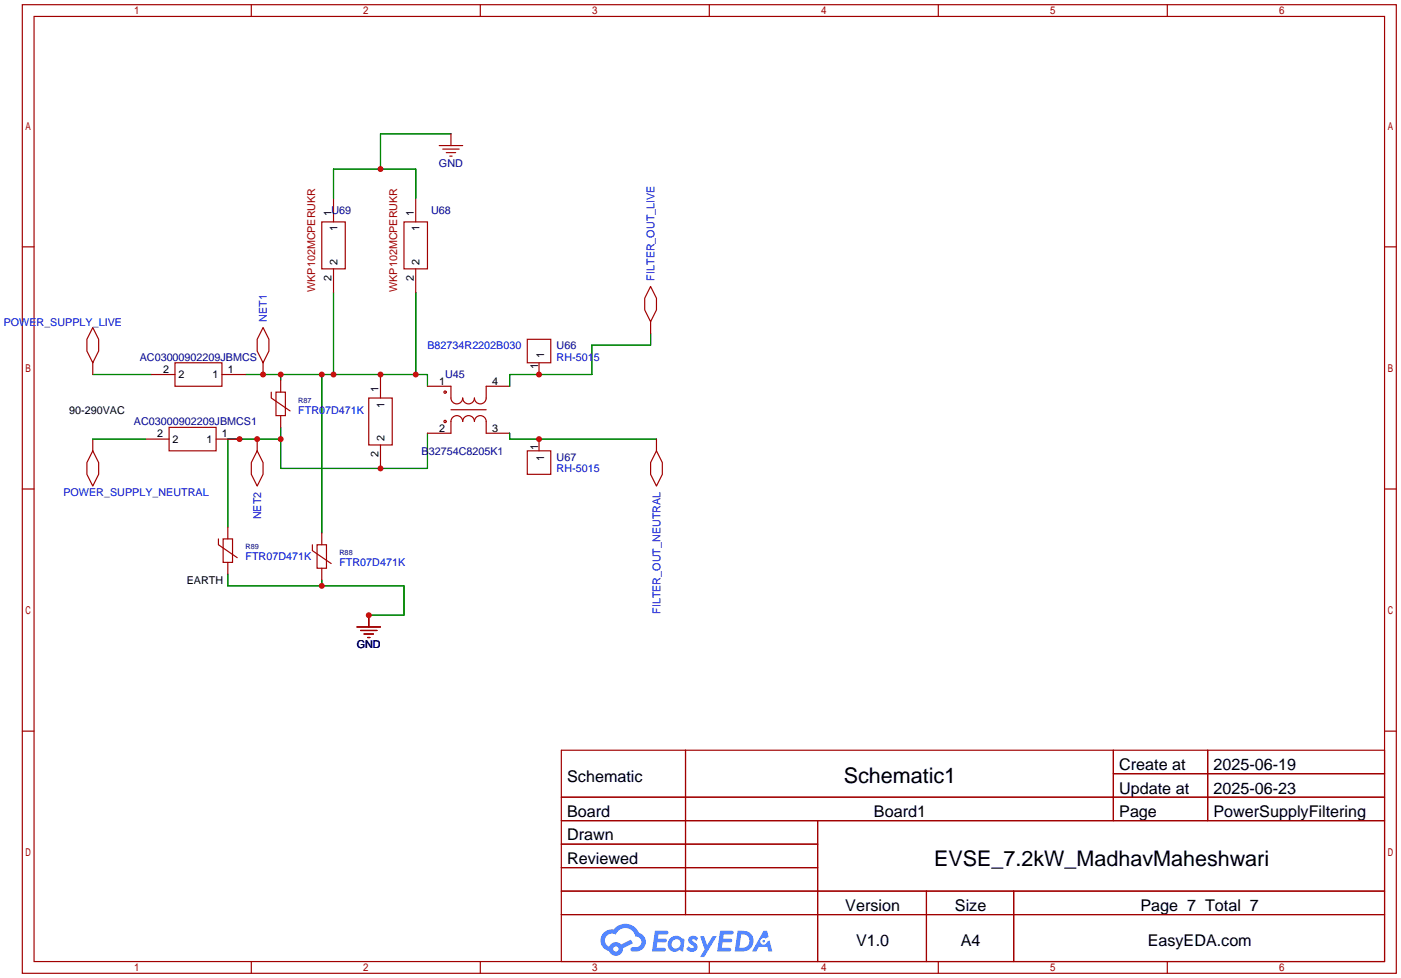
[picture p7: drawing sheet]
<svg xmlns="http://www.w3.org/2000/svg" width="303mm" height="212mm" viewBox="0 0 303 212" stroke-linecap="round" stroke-linejoin="round" font-family="sans-serif">
<g fill="none" stroke="#a10000" stroke-width=".25">
<path d="M4.8 1h297.2v209.6h-297.2zM7.4 3.6h292.1v204.4h-292.1zM54.4 1v2.6M103.9 1v2.6M153.4 1v2.6M202.9 1v2.6M252.5 1v2.6M4.8 53.4h2.6M299.5 53.4h2.5M4.8 105.8h2.6M299.5 105.8h2.5M4.8 158.2h2.6"/>
<path d="M299.5 158.2h2.5M121.4 162.3h178.1v45.7h-178.1zM121.4 172.5h178.1M121.4 177.5h178.1M148.3 162.3v35.6M176.9 177.5v30.5M240.8 162.3v15.2M240.8 167.4h58.7M261.2 162.3v15.2M121.4 182.6h55.5M121.4 192.8h178.1M121.4 187.7h55.5"/>
<path d="M121.4 197.9h178.1M200.4 192.8v15.2M219.3 192.8v15.2M54.4 208v2.6M103.9 208v2.6M153.4 208v2.6M202.9 208v2.6M252.5 208v2.6"/>
</g>
<g fill="#5487ff">
<path d="M149.2 202.7a1.3 1.3 0 0 1 1.8 .3l-.4 .6a.54 .54 0 0 0-.9-.2l.1 .2a1.28 1.28 0 0 1 .8 2 1.53 1.53 0 0 1-2.2-.3l.5-.6 .8 .5a.31 .31 0 0 0 .4-.3 .31 .31 0 0 0-.3-.4 1.12 1.12 0 0 1-.6-1.8z"/>
<path d="M151.4 202.5h.9l.6 2 1.2-2h.9l-2.7 4.6h-.9l1-1.7z"/>
<path d="M141.7 201.4h1.6a1.31 1.31 0 0 1 1.2 .2 .4 .4 0 0 1-.3 .5l-1.8 .1-.1 .9h1.6a.4 .4 0 0 1 .4 .4 .4 .4 0 0 1-.4 .4h-1.7l-.2 1.2h1.4a.46 .46 0 0 1 .5 0 .46 .46 0 0 1 .1 .5l-.4 .2h-2.6z"/>
<path d="M155.8 201.4h2.2a.47 .47 0 0 1 .5 0 .47 .47 0 0 1 .1 .6l-.3 .1-1.8 .1-.1 .9h1.6a.4 .4 0 0 1 .4 .4 .4 .4 0 0 1-.4 .4h-1.7l-.2 1.2h1.4a.46 .46 0 0 1 .5 0 .46 .46 0 0 1 .1 .5l-.3 .2h-2.7z"/>
<path d="M165.2 201.4h.7l.3 1.3-.6 .4a.75 .75 0 0 0-1.1 .3 .75 .75 0 0 0 .5 1 .75 .75 0 0 0 .9-.7l.5-.2 .7 2.3h-.9l-.2-.9h-1.9l-.5 .9h-1z"/>
<path d="M159.5 201.4l-.6 4.4h1.5a2.27 2.27 0 0 0 2.6-2.2 2.27 2.27 0 0 0-2.7-2.2zM160.3 202.1a1.5 1.5 0 0 1 1.8 1.6 1.5 1.5 0 0 1-1.9 1.4h-.3z"/>
<path d="M145 203a1.6 1.6 0 0 0-.3 2.3 1.6 1.6 0 0 0 2.3 .2l.7 .3 .4-2.4-.2-.3-.5-.1a1.58 1.58 0 0 0-2.4 0zM145.6 203.5a.98 .98 0 0 1 1.6 .4 .98 .98 0 0 1-1.1 1.3 .94 .94 0 0 1-.9-.7 .94 .94 0 0 1 .4-1z"/>
<path d="M130.6 201.8a2.37 2.37 0 0 0 1.2 4 1.54 1.54 0 0 0 1.7 1 1.54 1.54 0 0 0 1.2-1.6l2.2-1.1-.5-.8-2 1a1.57 1.57 0 0 0-2.6 .5 1.5 1.5 0 0 1-.8-2.1 1.5 1.5 0 0 1 2.2-.5 2.23 2.23 0 0 1 2.3-1.4 2.23 2.23 0 0 1 2 1.8 1.16 1.16 0 0 1 1.2 1.1 1.16 1.16 0 0 1-1.1 1.2h-.7a.47 .47 0 0 0-.5 .4 .47 .47 0 0 0 .4 .5 2.17 2.17 0 0 0 2.5-.9 2.17 2.17 0 0 0-.3-2.7l-.8-.4a3.2 3.2 0 0 0-5.5-.7l-1.1 .1zM132.6 205.3a.6 .6 0 0 1 1.2 0 .6 .6 0 0 1-1.2 0z"/>
<circle cx="165.2" cy="203.6" r=".28"/>
</g>
<g fill="none" stroke="#008700" stroke-width=".25">
<path d="M97.5 29h-15.2v7.6M72.1 42.9v-6.3h17.8v6.3M72.1 63.2v17.8M89.9 63.2v17.8M140.7 72.1v2.6h-12.7v6.3h-17.8v2.6M20.1 81h12.7M20.1 95h11.4M53.1 81h39.4v2.6M60.7 81v1.3M60.7 92.5v8.8h31.8v-7.6M60.7 95h-11.4v19M69.6 81v34.3"/>
<path d="M110.2 93.7v1.3h31.8M49.3 124.2v2.5h38.1v6.4h-7.6M69.6 125.5v1.2"/>
</g>
<g fill="none" stroke="#a10000" stroke-width=".25">
<path d="M95 31.5h5.1M95.8 32.3h3.5M96.5 33h2.1M97.3 33.8h.5M97.5 29v2.5M69.6 48h5.1v10.2h-5.1zM72.1 42.9v5.1M72.1 58.2v5M87.4 48h5.1v10.2h-5.1zM89.9 42.9v5.1M89.9 58.2v5M20.1 70.9l1.2 2.5v2.5l-1.2 2.6-1.3-2.6v-2.5z"/>
<path d="M20.1 78.5v2.5M37.8 78.5h10.2v5.1h-10.2zM56.9 70.9l1.3 2.5v2.5l-1.3 2.6-1.3-2.6v-2.5zM56.9 78.5v2.5M114 73.4h5.1v5.1h-5.1zM116.6 78.5v2.5M140.7 62l1.3 2.5v2.6l-1.3 2.5-1.3-2.5v-2.6zM140.7 69.6v2.5M20.1 97.5l1.2 2.6v2.5l-1.2 2.6-1.3-2.6v-2.5zM20.1 95v2.5M31.5 95h5.1M32.8 81h5"/>
<path d="M36.6 92.5h10.1v5h-10.1zM46.7 95h5.1M48 81h5.1M55.6 97.5l1.3 2.6v2.5l-1.3 2.6-1.2-2.6v-2.5zM55.6 95v2.5M58.7 84.8v1.3l4 2.8M59.7 84.8h2v5.1h-2zM60.7 82.3v2.5M60.7 89.9v2.6M79.8 86.1h5v10.2h-5zM82.3 81v5.1M82.3 96.3v5"/>
<path d="M92.5 83.6h5v2.5a1.27 1.27 0 0 0 1.3 1.3 1.27 1.27 0 0 0 1.3-1.3 1.27 1.27 0 0 0 1.2 1.3 1.27 1.27 0 0 0 1.3-1.3 1.27 1.27 0 0 0 1.3 1.3 1.27 1.27 0 0 0 1.3-1.3v-2.5h5M92.5 93.7h5v-2.5a1.27 1.27 0 0 1 1.3-1.3 1.27 1.27 0 0 1 1.3 1.3 1.27 1.27 0 0 1 1.2-1.3 1.27 1.27 0 0 1 1.3 1.3 1.27 1.27 0 0 1 1.3-1.3 1.27 1.27 0 0 1 1.3 1.3v2.5h5M97.5 88.6h7.7M114 97.5h5.1v5.1h-5.1zM116.6 95v2.5M142 97.5l1.3 2.6v2.5l-1.3 2.6-1.3-2.6v-2.5zM142 95v2.5M47.2 116.6v1.3l4.1 2.7M48.3 116.6h2v5.1h-2zM49.3 114v2.6M67.6 117.9v1.2l4 2.8M68.6 117.9h2v5h-2z"/>
<path d="M69.6 115.3v2.6M49.3 121.7v2.5M69.6 122.9v2.6M77.2 135.6h5.1M78 136.4h3.5M78.7 137.2h2.1M79.5 137.9h.5M79.8 133.1v2.5"/>
<circle cx="96.3" cy="91.2" r=".25"/>
<circle cx="96.3" cy="84.8" r=".25"/>
</g>
<g fill="#c00">
<circle cx="60.7" cy="81" r=".63"/>
<circle cx="56.9" cy="81" r=".63"/>
<circle cx="69.6" cy="81" r=".63"/>
<circle cx="72.1" cy="81" r=".63"/>
<circle cx="82.3" cy="81" r=".63"/>
<circle cx="89.9" cy="81" r=".63"/>
<circle cx="60.7" cy="95" r=".63"/>
<circle cx="55.6" cy="95" r=".63"/>
<circle cx="51.8" cy="95" r=".63"/>
<circle cx="82.3" cy="101.3" r=".63"/>
<circle cx="116.6" cy="81" r=".63"/>
<circle cx="116.6" cy="95" r=".63"/>
<circle cx="69.6" cy="126.7" r=".63"/>
<circle cx="79.8" cy="133.1" r=".63"/>
<circle cx="82.3" cy="36.6" r=".63"/>
</g>
<g font-size="4.7">
<text x="182.5" y="169.5">Schematic1</text>
<text x="202.1" y="187.3">EVSE_7.2kW_MadhavMaheshwari</text>
</g>
<g font-size="3.5">
<text x="242.1" y="166.6">Create at</text>
<text x="262.5" y="166.6">2025-06-19</text>
<text x="122.7" y="169.1">Schematic</text>
<text x="242.1" y="171.7">Update at</text>
<text x="262.5" y="171.7">2025-06-23</text>
<text x="122.7" y="176.8">Board</text>
<text x="189" y="176.8">Board1</text>
<text x="242.1" y="176.8">Page</text>
<text x="262.5" y="176.8">PowerSupplyFiltering</text>
<text x="122.7" y="181.8">Drawn</text>
<text x="122.7" y="186.9">Reviewed</text>
<text x="182.8" y="197.1">Version</text>
<text x="206.5" y="197.1">Size</text>
<text x="246.7" y="197.1">Page 7 Total 7</text>
<text x="185.2" y="204.7">V1.0</text>
<text x="207.8" y="204.7">A4</text>
<text x="248.2" y="204.7">EasyEDA.com</text>
</g>
<g font-size="2.3" fill="#000080">
<text x="95" y="36.2">GND</text>
<text x="71.7" y="46.3">U69</text>
<text x="93.3" y="46.3">U68</text>
<text x="120.4" y="75.5">U66</text>
<text x="30.2" y="78.1">AC03000902209JBMCS</text>
<text x="96.3" y="81.9">U45</text>
<text x="29" y="92">AC03000902209JBMCS1</text>
<text x="91.2" y="98.4">B32754C8205K1</text>
<text x="120.4" y="99.7">U67</text>
<text x="77.2" y="140.3">GND</text>
</g>
<g font-size="2.3">
<text x="71.7" y="46.7" transform="rotate(-90 71.7 46.7)">1</text>
<text x="89.5" y="46.7" transform="rotate(-90 89.5 46.7)">1</text>
<text x="73" y="50.1" transform="rotate(-90 73 50.1)">1</text>
<text x="90.8" y="50.1" transform="rotate(-90 90.8 50.1)">1</text>
<text x="73" y="57.4" transform="rotate(-90 73 57.4)">2</text>
<text x="90.8" y="57.4" transform="rotate(-90 90.8 57.4)">2</text>
<text x="71.7" y="60.7" transform="rotate(-90 71.7 60.7)">2</text>
<text x="89.5" y="60.7" transform="rotate(-90 89.5 60.7)">2</text>
<text x="117.7" y="77.5" transform="rotate(-90 117.7 77.5)">1</text>
<text x="35.3" y="80.6">2</text>
<text x="38.6" y="81.9">2</text>
<text x="45.9" y="81.9">1</text>
<text x="49.3" y="80.6">1</text>
<text x="95" y="83.4">1</text>
<text x="106.4" y="83.4">4</text>
<text x="116.4" y="79.9" transform="rotate(-90 116.4 79.9)">1</text>
<text x="15" y="89.5">90-290VAC</text>
<text x="81.9" y="84.8" transform="rotate(-90 81.9 84.8)">1</text>
<text x="83.1" y="88.2" transform="rotate(-90 83.1 88.2)">1</text>
<text x="34" y="94.6">2</text>
<text x="37.3" y="95.8">2</text>
<text x="44.7" y="95.8">1</text>
<text x="48" y="94.6">1</text>
<text x="83.1" y="95.5" transform="rotate(-90 83.1 95.5)">2</text>
<text x="95" y="93.5">2</text>
<text x="106.4" y="93.5">3</text>
<text x="81.9" y="98.8" transform="rotate(-90 81.9 98.8)">2</text>
<text x="116.4" y="97.4" transform="rotate(-90 116.4 97.4)">1</text>
<text x="117.7" y="99.8" transform="rotate(-90 117.7 99.8)">1</text>
<text x="40.4" y="126.3">EARTH</text>
</g>
<g font-size="2.3" fill="#a00000">
<text x="68.2" y="63.2" transform="rotate(-90 68.2 63.2)">WKP102MCPERUKR</text>
<text x="85.9" y="63.2" transform="rotate(-90 85.9 63.2)">WKP102MCPERUKR</text>
</g>
<g font-size="2.3" fill="#00f">
<text x="141.6" y="60.7" transform="rotate(-90 141.6 60.7)">FILTER_OUT_LIVE</text>
<text x=".8" y="70.4">POWER_SUPPLY_LIVE</text>
<text x="57.7" y="69.6" transform="rotate(-90 57.7 69.6)">NET1</text>
<text x="92.5" y="75.5">B82734R2202B030</text>
<text x="120.4" y="78.1">RH-5015</text>
<text x="64.5" y="89.5">FTR07D471K</text>
<text x="13.7" y="107.3">POWER_SUPPLY_NEUTRAL</text>
<text x="120.4" y="102.2">RH-5015</text>
<text x="56.5" y="112.4" transform="rotate(-90 56.5 112.4)">NET2</text>
<text x="53.1" y="121.2">FTR07D471K</text>
<text x="73.4" y="122.5">FTR07D471K</text>
<text x="142.8" y="132.8" transform="rotate(-90 142.8 132.8)">FILTER_OUT_NEUTRAL</text>
</g>
<g font-size="1.6" fill="#000080">
<text x="64.5" y="87.1">R87</text>
<text x="53.1" y="118.8">R89</text>
<text x="73.4" y="120.1">R88</text>
</g>
</svg>
